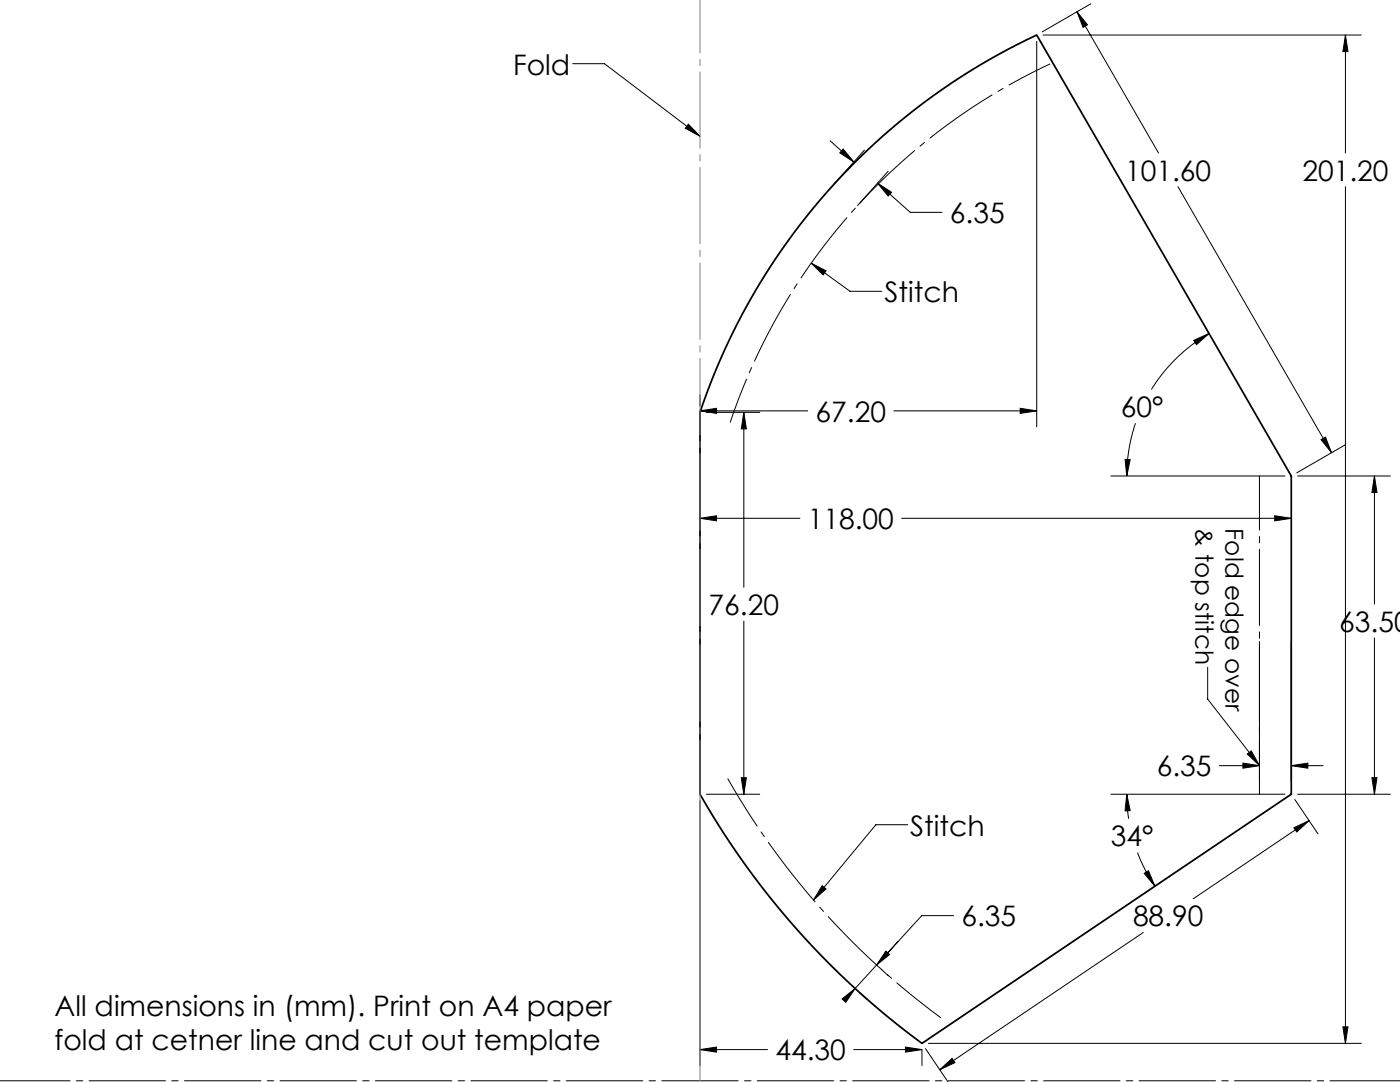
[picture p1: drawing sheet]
<svg xmlns="http://www.w3.org/2000/svg" width="279mm" height="216mm" viewBox="0 0 279 216" stroke-linecap="round" stroke-linejoin="round" font-family="sans-serif">
<g fill="none" stroke="#000" stroke-width=".2">
<path d="M114.3 12.7h6.3l19.1 14.5M206.9 8.3v76.9M208.2 7h63.5M214.9 2.4l16.3 28.1M214.9 2.4l2.1 2.6-.9 .5zM217.7 .8l-9.7 5.6M268.5 7v23.5M268.5 7l.5 3.3h-1zM137.4 24.8l2.3 2.4-2.9-1.6zM165.7 28.1l4.7 4.2M168.3 29.7l2.1 2.6-2.8-1.8zM172.5 30l-6.1 6.8"/>
<path d="M175.1 36.5l2.8 1.9-.6 .7zM175.1 36.5l6.6 5.9h6.3M177.2 34.2l-6 6.8M235.1 37.3l30.6 53M268.5 37.3v170.9M161.9 52.5l7.7 5.6h6.4M161.9 52.5l3 1.5-.6 .9zM139.7 78.8v2.2M238.2 67.9l3.1-1.3-2.5 2.2zM241.3 66.6a32.8 32.8 0 0 0-11.5 11.1M139.7 82h21.5M139.7 82l3.3-.5v1z"/>
<path d="M141 82.3h10.6M148.4 82.3v34.9M148.4 82.3l.6 3.3h-1.1zM178.4 82h28.5M203.6 81.5l3.3 .5-3.3 .5zM221.7 95h34.7M224.5 91.7h1l-.6 3.3zM226.6 84.4a32.8 32.8 0 0 0-1.7 10.6M259 95h18.5M263.6 87.7l.9-.5 1.2 3.1zM268.5 88.8l-9.7 5.5M274.3 95v25.5"/>
<path d="M274.3 95l.5 3.3h-1zM139.7 103.4h19.9M139.7 103.4l3.3-.5v1zM180 103.4h77.7M254.4 102.9l3.3 .5-3.3 .5zM148.4 123.9v34.6M241 133.2v6.3l10.4 13.3M251.3 128v28M257.7 128v28M274.3 127.3v31.2M139.7 159.7v52.9M141 158.5h10.6"/>
<path d="M147.9 155.2h1.1l-.6 3.3zM221.7 158.5h34.7M224.9 158.5l.6 3.3h-1zM224.9 158.5l.3 4.9M243.4 152.8h7.9M248 152.3l3.4 .5-3.4 .5zM248.9 150.5l.8-.7 1.7 3zM257.7 152.8h6.3M257.7 152.8l3.3-.5v1zM258.4 159.5l4.6 6.9M259 158.5h18.5M273.8 155.2h1l-.5 3.3z"/>
<path d="M164.1 176.7l.8 .7-2.5 2.2zM181.1 164.6h-6.3l-12.4 15M227 170.1a32.8 32.8 0 0 0 3.5 6.7M228.3 174.3l.9-.6 1.3 3.1zM258.2 165.2l3.1-1.5-2.5 2.3zM261.3 163.7l-23.2 15.6M168.1 199.3l2.6-2.1-1.9 2.8zM171.6 198.1l1.4 1.3M175.9 193.4l1.4 1.3M176.8 189.8l.7 .7-2.6 2.1zM190.3 182.7h-6.3l-13.3 14.5M228.2 186.1l-40.6 27.4"/>
<path d="M139.7 209.4h13.5M139.7 209.4l3.3-.5v1zM170.4 209.4h13.6M180.7 208.9l3.3 .5-3.3 .5zM184 209.5v3.1M184.7 209.2l4.5 6.7M185.3 208.2h86.4M187.6 213.5l2.4-2.3 .6 .8zM268 204.9h1l-.5 3.3z"/>
</g>
<path d="M209.6 12.7a121.7 121.7 0 0 0-63.9 71.6" fill="none" stroke="#000" stroke-width=".2" stroke-dasharray="15.2 1.3 1.3 1.3" stroke-dashoffset="6" stroke-linecap="butt"/>
<path d="M145.2 155.3a153.7 153.7 0 0 0 42.6 47.8" fill="none" stroke="#000" stroke-width=".2" stroke-dasharray="15.2 1.3 1.3 1.3" stroke-dashoffset="4" stroke-linecap="butt"/>
<path d="M170 33a128 128 0 0 1 36.9-26l50.8 88v63.5l-73.7 49.7a160 160 0 0 1-44.3-49.7v-76.2a128 128 0 0 1 30.3-49.3z" fill="none" stroke="#000" stroke-width=".35"/>
<path d="M0 215.7h279.4" fill="none" stroke="#000" stroke-width=".2" stroke-dasharray="15.2 1.3 1.3 1.3" stroke-dashoffset="1.3"/>
<path d="M251.4 95v63.5" fill="none" stroke="#000" stroke-width=".2" stroke-dasharray="15.2 1.3 1.3 1.3" stroke-dashoffset="4.4"/>
<path d="M139.7 215.7v-215.8" fill="none" stroke="#808080" stroke-width=".2" stroke-dasharray="15.2 1.3 1.3 1.3" stroke-dashoffset="4.4"/>
<g fill="#000">
<path d="M248.9 150.5l.8-.7 1.7 3z"/>
<path d="M137.4 24.8l2.3 2.4-2.9-1.6zM161.9 52.5l3 1.5-.6 .9zM164.1 176.7l.8 .7-2.5 2.2z"/>
<path d="M148.4 82.3l.6 3.3h-1.1zM147.9 155.2h1.1l-.6 3.3zM274.3 95l.5 3.3h-1zM273.8 155.2h1l-.5 3.3zM263.6 87.7l.9-.5 1.2 3.1zM214.9 2.4l2.1 2.6-.9 .5zM238.2 67.9l3.1-1.3-2.5 2.2zM224.5 91.7h1l-.6 3.3zM139.7 103.4l3.3-.5v1zM254.4 102.9l3.3 .5-3.3 .5zM187.6 213.5l2.4-2.3 .6 .8zM258.2 165.2l3.1-1.5-2.5 2.3zM224.9 158.5l.6 3.3h-1zM228.3 174.3l.9-.6 1.3 3.1zM139.7 209.4l3.3-.5v1zM180.7 208.9l3.3 .5-3.3 .5zM203.6 81.5l3.3 .5-3.3 .5zM139.7 82l3.3-.5v1zM268.5 7l.5 3.3h-1zM268 204.9h1l-.5 3.3zM175.1 36.5l2.8 1.9-.6 .7zM168.3 29.7l2.1 2.6-2.8-1.8zM248 152.3l3.4 .5-3.4 .5zM257.7 152.8l3.3-.5v1zM168.1 199.3l2.6-2.1-1.9 2.8zM176.8 189.8l.7 .7-2.6 2.1z"/>
</g>
<g font-size="5.6">
<text x="102.4" y="14.9">Fold</text>
<text x="224.6" y="36">101.60</text>
<text x="259.9" y="36">201.20</text>
<text x="189.6" y="44.5">6.35</text>
<text x="176.5" y="60.3">Stitch</text>
<text x="223.7" y="83.2">60°</text>
<text x="162.8" y="84.1">67.20</text>
<text x="161.2" y="105.6">118.00</text>
<text x="141.4" y="122.7">76.20</text>
<text x="267.3" y="126">63.50</text>
<text x="230.9" y="154.9">6.35</text>
<text x="181.7" y="166.8">Stitch</text>
<text x="221.7" y="168.9">34°</text>
<text x="191.9" y="184.8">6.35</text>
<text x="226.1" y="184.8">88.90</text>
<text x="10.9" y="202.8">All dimensions in (mm). Print on A4 paper</text>
<text x="10.9" y="209.5">fold at cetner line and cut out template</text>
<text x="154.7" y="211.6">44.30</text>
</g>
<g font-size="4.9">
<text x="238.6" y="105.4" transform="rotate(90 238.6 105.4)">&amp; top stitch</text>
<text x="244.5" y="105.4" transform="rotate(90 244.5 105.4)">Fold edge over</text>
</g>
</svg>
